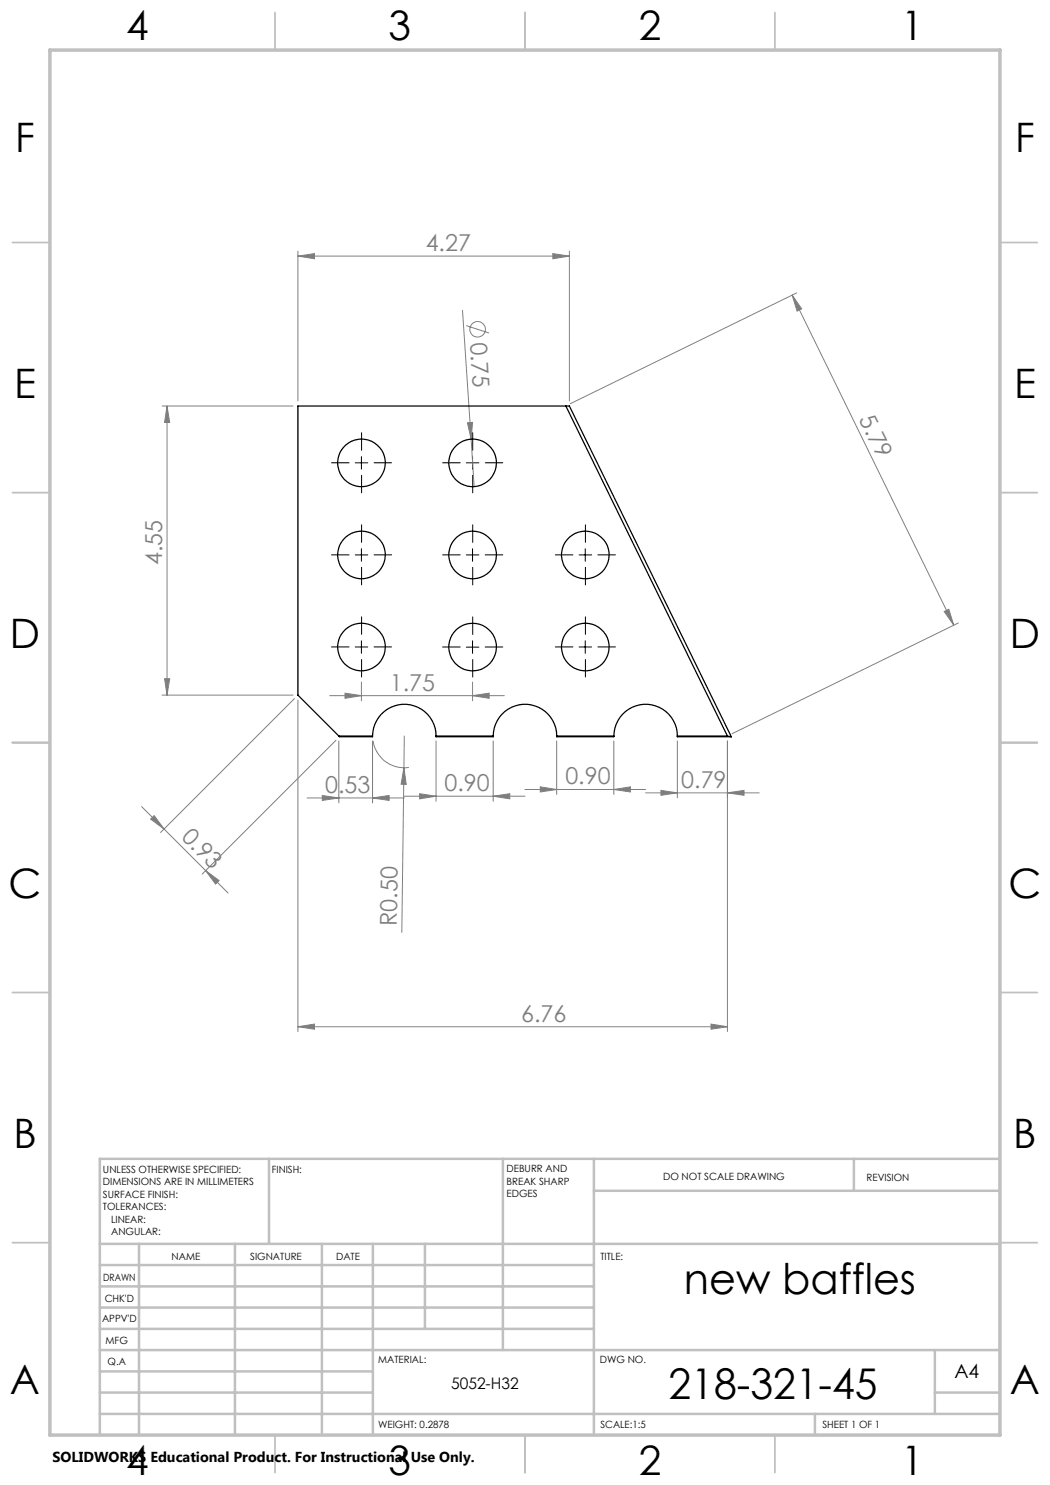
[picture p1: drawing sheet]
<svg xmlns="http://www.w3.org/2000/svg" width="210mm" height="297mm" viewBox="0 0 210 297" stroke-linecap="round" stroke-linejoin="round" font-family="sans-serif">
<g fill="none" stroke="#808080" stroke-width=".2">
<path d="M59.6 51.2l3.3-.5v1zM59.6 50.2v30M59.6 51.2h54.3M110.6 50.7l3.3 .5-3.3 .5zM113.9 50.2v30M158.4 59l32.3 66M158.4 59l1.9 2.8-.9 .4zM159.3 58.6l-45.2 22.1M92.5 62.1l1.7 25.7M93.2 65.1l4.6 1.5M32.4 81.2h26.2M33.4 81.2l.5 3.3h-1z"/>
<path d="M33.4 81.2v57.8M93.5 84.6l1-.1-.3 3.3zM94.2 87.8l.6 9.5M32.4 139h26.2M32.9 135.7h1l-.5 3.3zM58.9 139.7l-26.8 26.8M65.9 139.1h35M69 138.6l3.3 .5-3.3 .6zM72.3 136.4v3.8M94.5 139.1l3.3-.5v1.1zM94.5 136.4v3.8M188.8 122.3l1-.5 .9 3.2z"/>
<path d="M191.7 124.6l-45.3 22.2M59.6 140v66.3M61.4 159.6h19.5M64.5 159.1l3.3 .5-3.3 .5zM67.2 148.1l-26.8 26.7M67.8 148.2v12.4M74.5 159.6l3.3-.5v1zM74.5 148.2v12.4M74.6 148.2a6.3 6.3 0 0 0 7.2 5.3M80.8 153.6l-.4 32.9M80.8 153.6l.4 3.3-1-.1zM80.9 159.2h24.1"/>
<path d="M80.9 147.2l-.1 6.4M83.9 158.7l3.3 .5-3.3 .6zM87.2 148.2v12.1M98.6 159.2l3.4-.5v1.1zM98.6 148.2v12.1M105 157.9h24.1M108.1 157.4l3.2 .5-3.2 .5zM111.3 148.2v10.7M122.8 157.9l3.3-.5v1zM122.8 148.2v10.7M129.1 158.6h22.7M132.2 158.1l3.3 .5-3.3 .5z"/>
<path d="M135.5 148.2v11.4M145.5 148.2v58.1M145.5 158.6l3.3-.5v1zM28.3 161.3l17.3 17.3M30.1 163.8l.7-.7 2 2.7zM41.1 174.1l2.7 2-.7 .7zM59.6 205.3l3.3-.5v1zM59.6 205.3h85.9M142.2 204.8l3.3 .5-3.3 .5z"/>
<circle cx="95.5" cy="65.9" r="1.55"/>
</g>
<g fill="none" stroke="#000" stroke-width=".2" stroke-dasharray="15.2 1.3 1.3 1.3">
<path d="M69.8 92.6h-3.5M72.3 90.1v-3.6M72.3 95.1v3.5M74.8 92.6h3.5M92 92.6h-3.5M94.5 90.1v-3.6M94.5 95.1v3.5M97 92.6h3.6M69.8 111h-3.5M72.3 108.5v-3.5M72.3 113.5v3.5M74.8 111h3.5"/>
<path d="M92 111h-3.5M94.5 108.5v-3.5M94.5 113.5v3.5M97 111h3.6M114.6 111h-3.5M117.1 108.5v-3.5M117.1 113.5v3.5M119.6 111h3.5M69.8 129.4h-3.5M72.3 126.9v-3.5M72.3 131.9v3.5M74.8 129.4h3.5"/>
<path d="M92 129.4h-3.5M94.5 126.9v-3.5M94.5 131.9v3.5M97 129.4h3.6M114.6 129.4h-3.5M117.1 126.9v-3.5M117.1 131.9v3.5M119.6 129.4h3.5"/>
</g>
<g fill="none" stroke="#000" stroke-width=".2">
<path d="M71 92.6h2.6M72.3 91.3v2.5M93.3 92.6h2.5M94.5 91.3v2.5M71 111h2.6M72.3 109.7v2.6M93.3 111h2.5M94.5 109.7v2.6M115.8 111h2.5M117.1 109.7v2.6M71 129.4h2.6M72.3 128.2v2.5"/>
<path d="M93.3 129.4h2.5M94.5 128.2v2.5M115.8 129.4h2.5M117.1 128.2v2.5"/>
</g>
<g fill="none" stroke="#c0c0c0" stroke-width=".35">
<path d="M55 2.5v7.5M105 2.5v7.5M155 2.5v7.5M2.5 48.5h7.5M200 48.5h7.5M2.5 98.5h7.5M200 98.5h7.5M2.5 148.5h7.5M200 148.5h7.5M2.5 198.5h7.5M200 198.5h7.5M2.5 248.5h7.5"/>
<path d="M200 248.5h7.5M55 287v7.5M105 287v7.5M155 287v7.5"/>
</g>
<g fill="none" stroke="#c0c0c0" stroke-width=".5">
<path d="M53.8 231.8v17M100.6 231.8v38.2M118.8 231.8v55.2M118.8 238.2h81.2M170.8 231.8v6.4M200 231.8h-180v55.2M20 248.8h180M20 257.3h98.8M20 253h98.8M27.8 248.8v38.2M47 248.8v38.2M64.4 248.8v38.2"/>
<path d="M74.6 248.8v38.2M85 248.8v17M20 265.8h98.8M20 261.5h98.8M20 278.5h54.6M20 274.3h54.6M20 270h180M187 278.5h13M187 270v12.8M20 282.8h180M163 282.8v4.2"/>
</g>
<path d="M10 10h190v277h-190z" fill="none" stroke="#c0c0c0" stroke-width=".7"/>
<g fill="#808080">
<path d="M93.5 84.6l1-.1-.3 3.3z"/>
<path d="M80.8 153.6l.4 3.3-1-.1z"/>
<path d="M41.1 174.1l2.7 2-.7 .7zM30.1 163.8l.7-.7 2 2.7z"/>
<path d="M110.6 50.7l3.3 .5-3.3 .5zM59.6 51.2l3.3-.5v1zM98.6 159.2l3.4-.5v1.1zM83.9 158.7l3.3 .5-3.3 .6zM122.8 157.9l3.3-.5v1zM108.1 157.4l3.2 .5-3.2 .5zM74.5 159.6l3.3-.5v1zM64.5 159.1l3.3 .5-3.3 .5zM94.5 139.1l3.3-.5v1.1zM69 138.6l3.3 .5-3.3 .6z"/>
<path d="M59.6 205.3l3.3-.5v1zM142.2 204.8l3.3 .5-3.3 .5z"/>
<path d="M145.5 158.6l3.3-.5v1zM132.2 158.1l3.3 .5-3.3 .5z"/>
<path d="M32.9 135.7h1l-.5 3.3zM33.4 81.2l.5 3.3h-1z"/>
<path d="M158.4 59l1.9 2.8-.9 .4zM188.8 122.3l1-.5 .9 3.2z"/>
</g>
<g fill="none" stroke="#000" stroke-width=".25">
<path d="M113.2 81.2l32.3 66M67.8 147.2h6.7M74.5 147.2a6.4 6.4 0 0 1 6.4-6.4 6.4 6.4 0 0 1 6.3 6.4M74.5 147.2v.2h-6.6l-8.3-8.4v-57.8h54.3l32.4 66.2M87.2 147.2h11.4M87.2 147.2v.2h11.4v-.2M98.6 147.2a6.4 6.4 0 0 1 6.4-6.4 6.4 6.4 0 0 1 6.3 6.4M111.3 147.2h11.5M111.3 147.2v.2h11.5v-.2M122.8 147.2a6.4 6.4 0 0 1 6.3-6.4 6.4 6.4 0 0 1 6.4 6.4M135.5 147.2h10M135.5 147.2v.2h10.8"/>
<path d="M145.5 147.2l.8 .2"/>
<circle cx="72.3" cy="92.6" r="4.8"/>
<circle cx="94.5" cy="92.6" r="4.8"/>
<circle cx="72.3" cy="111" r="4.8"/>
<circle cx="94.5" cy="111" r="4.8"/>
<circle cx="117.1" cy="111" r="4.8"/>
<circle cx="72.3" cy="129.4" r="4.8"/>
<circle cx="94.5" cy="129.4" r="4.7"/>
<circle cx="117.1" cy="129.4" r="4.8"/>
</g>
<g font-size="8.5">
<text x="136.8" y="258.8">new baffles</text>
<text x="133.7" y="279.7">218-321-45</text>
</g>
<g font-size="8.1">
<text x="25.2" y="8">4</text>
<text x="77.7" y="8">3</text>
<text x="127.7" y="8">2</text>
<text x="180.2" y="8">1</text>
<text x="3" y="30.4">F</text>
<text x="203" y="30.4">F</text>
<text x="2.8" y="79.6">E</text>
<text x="202.8" y="79.6">E</text>
<text x="2" y="129.6">D</text>
<text x="202" y="129.6">D</text>
<text x="1.7" y="179.6">C</text>
<text x="201.7" y="179.6">C</text>
<text x="2.7" y="229.6">B</text>
<text x="202.7" y="229.6">B</text>
<text x="2" y="278.9">A</text>
<text x="202" y="278.9">A</text>
<text x="25.2" y="295">4</text>
<text x="77.7" y="295">3</text>
<text x="127.7" y="295">2</text>
<text x="180.2" y="295">1</text>
</g>
<g font-size="4.7" fill="#808080">
<text x="85.1" y="50.2">4.27</text>
<text x="94" y="68.5" transform="rotate(86 94 68.5)">0.75</text>
<text x="171.7" y="83.8" transform="rotate(64 171.7 83.8)">5.79</text>
<text x="32.4" y="113" transform="rotate(-90 32.4 113)">4.55</text>
<text x="78" y="138.1">1.75</text>
<text x="65" y="158.6">0.53</text>
<text x="88.9" y="158.2">0.90</text>
<text x="113.1" y="156.9">0.90</text>
<text x="136.3" y="157.5">0.79</text>
<text x="36.1" y="167.6" transform="rotate(45 36.1 167.6)">0.93</text>
<text x="79.4" y="185.1" transform="rotate(-89 79.4 185.1)">R0.50</text>
<text x="104.2" y="204.3">6.76</text>
</g>
<text font-size="3.9" x="190.9" y="275.5">A4</text>
<text font-size="3.2" x="90.2" y="277.9">5052-H32</text>
<text font-size="2.9" x="10.5" y="292.3">SOLIDWORKS Educational Product. For Instructional Use Only.</text>
<g font-size="2">
<text x="20.6" y="234.6">UNLESS OTHERWISE SPECIFIED:</text>
<text x="20.6" y="237.1">DIMENSIONS ARE IN MILLIMETERS</text>
<text x="20.6" y="239.6">SURFACE FINISH:</text>
<text x="54.4" y="234.6">FINISH:</text>
<text x="101.3" y="234.5">DEBURR AND</text>
<text x="101.3" y="237">BREAK SHARP</text>
<text x="101.3" y="239.5">EDGES</text>
<text x="132.6" y="236">DO NOT SCALE DRAWING</text>
<text x="173.3" y="236.2">REVISION</text>
<text x="20.6" y="242.1">TOLERANCES:</text>
<text x="22.2" y="244.6">LINEAR:</text>
<text x="22.2" y="247.1">ANGULAR:</text>
<text x="34.3" y="252">NAME</text>
<text x="50" y="251.9">SIGNATURE</text>
<text x="67.2" y="251.9">DATE</text>
<text x="120.1" y="251.9">TITLE:</text>
<text x="20.6" y="256.1">DRAWN</text>
<text x="20.9" y="260.3">CHK'D</text>
<text x="20.4" y="264.4">APPV'D</text>
<text x="21.1" y="268.8">MFG</text>
<text x="21.5" y="273">Q.A</text>
<text x="75.6" y="272.5">MATERIAL:</text>
<text x="120" y="272.5">DWG NO.</text>
<text x="75.6" y="285.5">WEIGHT: 0.2878</text>
<text x="120.1" y="285.6">SCALE:1:5</text>
<text x="164.5" y="285.6">SHEET 1 OF 1</text>
</g>
</svg>
